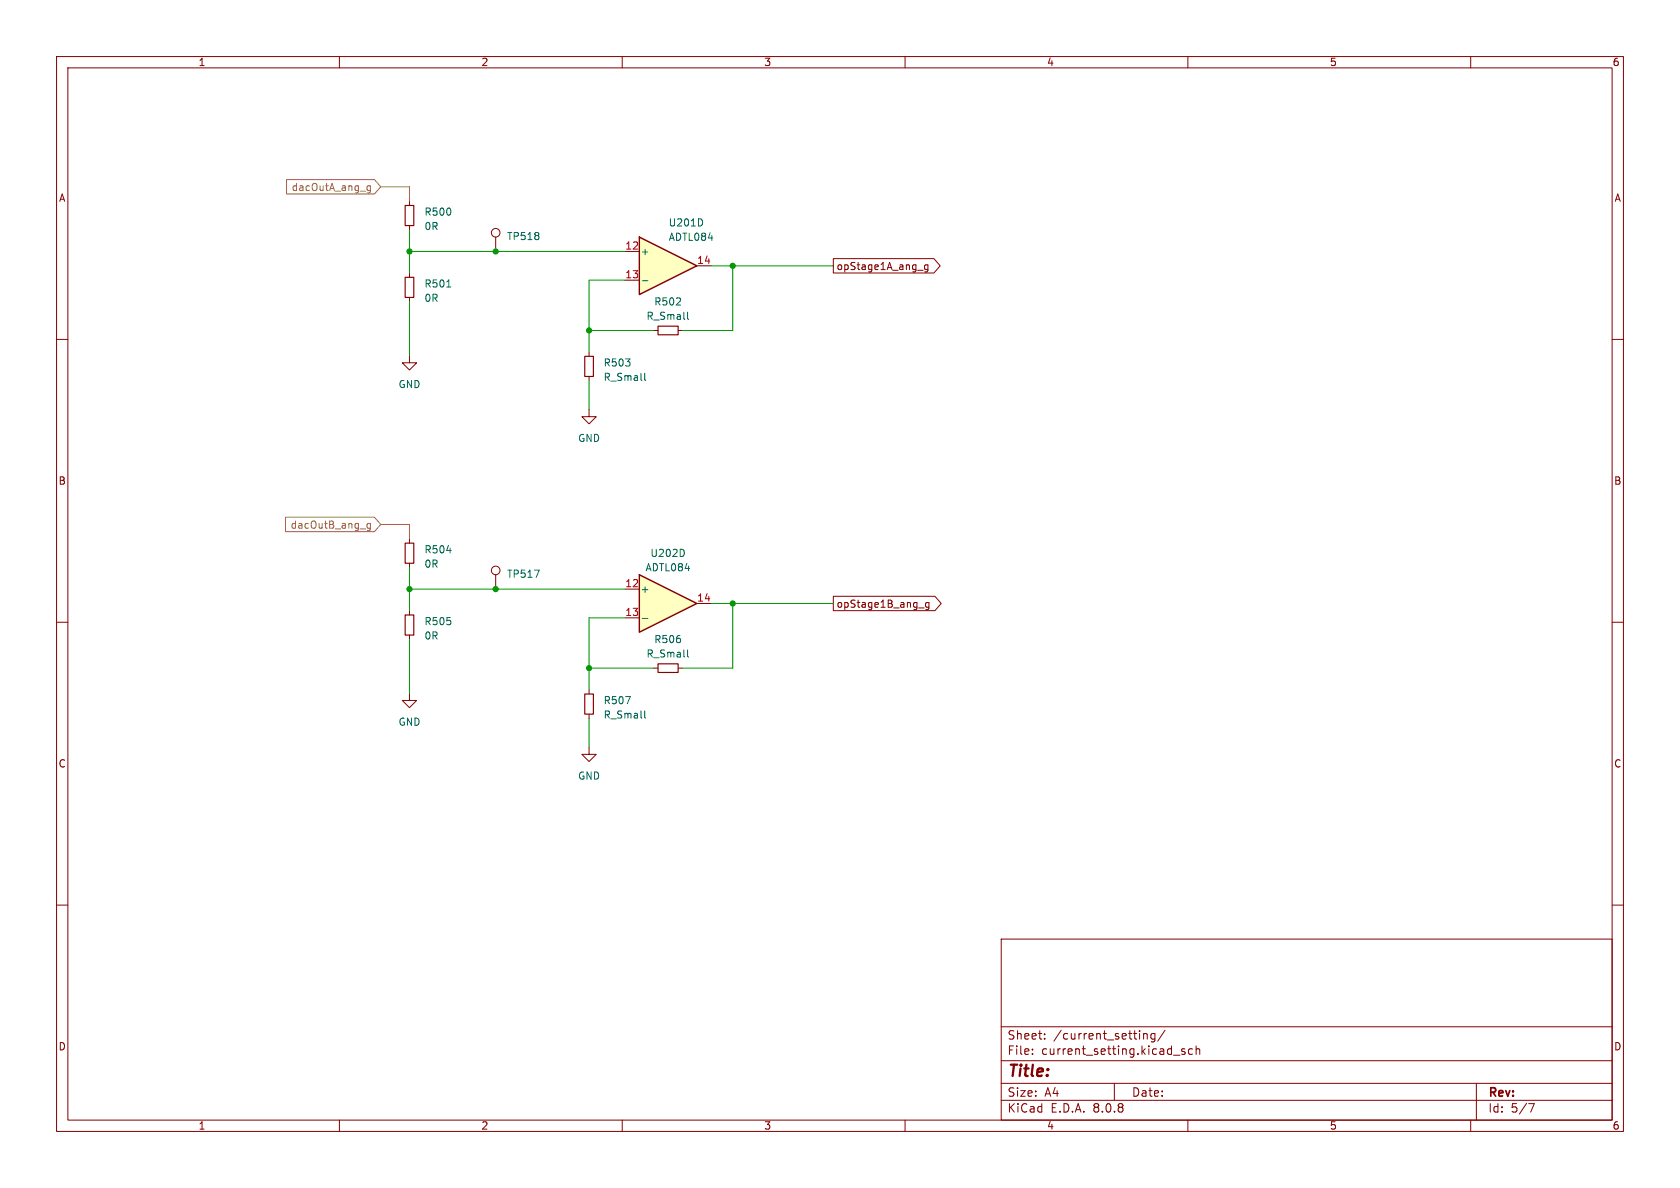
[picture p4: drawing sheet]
<svg xmlns="http://www.w3.org/2000/svg" width="297mm" height="210mm" viewBox="0 0 297 210" stroke-linecap="round" stroke-linejoin="round" font-family="sans-serif">
<g fill="none" stroke="#840000" stroke-width=".18">
<path d="M10 10h277v190h-277zM12 12h273v186h-273zM60 10v2M110 10v2M160 10v2M210 10v2M260 10v2M10 60h2M285 60h2M10 110h2M285 110h2M104.1 121.9v.8"/>
<path d="M104.1 126.2v.8M10 160h2M177 166h108v32h-108zM285 160h2M60 198v2M110 198v2M160 198v2M177 194.5h108M177 191.5h108M177 187.5h108M177 181.5h108M182.5 186.3v.1"/>
<path d="M182.5 185.5v.1M184.7 183.6v.1M184.7 182.8v.1M197 191.5v3M202.2 182.7v1M202.2 182.8l.2-.1 .3 .1 .1 .9M204.2 182.8l-.5-.1-.2 .3v.4l.1 .2h.6M204.2 182.7v1.2l-.3 .3-.4-.1M206 182.1l-1.3 2M207.5 186.5h1.1M209.5 185.5l-.4-.1-.2 .2 .1 .2 .5 .2v.3h-.6M210 198v2"/>
<path d="M210.8 185.5l-.4-.1-.3 .3v.4l.1 .2h.6M211.5 185.5l.2-.1 .3 .1 .1 .9M211.5 184.9v1.5M260 198v2M261 191.5v6.5M270.2 195.1h1l-.6 1.5"/>
</g>
<path d="M103.4 122.7h1.5v3.5h-1.5z" fill="none" stroke="#840000" stroke-width=".2"/>
<path d="M110.6 123.1h.8l-.5 1.3M114 125.7v1.1l.2 .1" fill="none" stroke="#006464" stroke-width=".18"/>
<path d="M113 101.6l10.2 5.1-10.2 5.1z" fill="#ffffc2"/>
<path d="M113 101.6l10.2 5.1-10.2 5.1z" fill="none" stroke="#840000" stroke-width=".25"/>
<path d="M104.1 62.2v.8M104.1 66.5v.8M110.5 104.1h2.5M110.5 109.2h2.5M123.2 106.7h2.5" fill="none" stroke="#840000" stroke-width=".18"/>
<path d="M114 66v1.1l.2 .2M120.9 97.4v.7M113.6 109.3h.9" fill="none" stroke="#006464" stroke-width=".18"/>
<path d="M103.4 63h1.5v3.5h-1.5z" fill="none" stroke="#840000" stroke-width=".2"/>
<path d="M113 41.9l10.2 5.1-10.2 5.1z" fill="#ffffc2"/>
<path d="M113 41.9l10.2 5.1-10.2 5.1z" fill="none" stroke="#840000" stroke-width=".25"/>
<g fill="none" stroke="#840000" stroke-width=".18">
<path d="M72.4 35.6v.7M72.4 39.9v.7M72.4 48.3v.7M72.4 52.6v.7M87.6 41.9v2.6M110.5 44.5h2.5M110.5 49.5h2.5M115.6 58.4h.7M119.9 58.4h.7M123.2 47h2.5M147.3 45.7h17.8l1.1 1.3-1.1 1.3h-17.8zM162.2 47.8h1"/>
<path d="M164 46.8v1l-.2 .3-.3-.1M164 46.9l-.3-.1-.3 .3 .2 .5h.4M72.4 62.9v1.2h1.3l-1.3 1.3-1.3-1.3h1.3M104.1 72.4v1.3h1.3l-1.3 1.2-1.2-1.2h1.2M72.4 95.3v.7M72.4 99.6v.7M72.4 108v.7M72.4 112.3v.7M87.6 101.6v2.5M115.6 118.1h.7M119.9 118.1h.7M147.3 105.4h18l1.1 1.3-1.1 1.3h-18z"/>
<path d="M162.4 107.5h1M164.2 106.5v1l-.2 .3-.3-.1M164.2 106.6l-.3-.1-.3 .2 .1 .6h.5M72.4 122.6v1.2h1.3l-1.3 1.3-1.3-1.3h1.3M104.1 132.1v1.3h1.3l-1.3 1.2-1.2-1.2h1.2"/>
<circle cx="87.6" cy="41.1" r=".76"/>
<circle cx="87.6" cy="100.8" r=".76"/>
</g>
<path d="M124.1 39v.6M79 50.7h.7M113.6 49.6h.9M121.6 55.2v1.1l.1 .2M79 97.3h.8M94.5 100.8h.8l-.5 1.3M121.6 114.9v1.1l.1 .1" fill="none" stroke="#006464" stroke-width=".18"/>
<path d="M71.6 36.3h1.6v3.6h-1.6zM71.6 49h1.6v3.6h-1.6zM116.3 57.7h3.6v1.5h-3.6zM71.6 96h1.6v3.6h-1.6zM71.6 108.7h1.6v3.6h-1.6zM116.3 117.3h3.6v1.6h-3.6z" fill="none" stroke="#840000" stroke-width=".2"/>
<path d="M50.7 31.7h15.5l1.1 1.3-1.1 1.3h-15.5zM65.5 32.8v1.1l-.3 .2h-.3M65.5 32.9l-.4-.1-.2 .3 .1 .5h.5M67.3 33h5.1v2.6M50.5 91.4h15.7l1.1 1.3-1.1 1.3h-15.7zM63.7 93.5h.9M65.5 92.5v1.1l-.3 .2-.3-.1M65.5 92.6l-.4-.1-.2 .3 .1 .5h.5M67.3 92.7h5.1v2.6" fill="none" stroke="#8a8038" stroke-width=".18"/>
<g fill="none" stroke="#009600" stroke-width=".18">
<path d="M72.4 44.5h38.1M72.4 40.6v7.7M72.4 53.3v9.6M104.1 58.4h11.5M110.5 49.5h-6.4v12.7M125.7 47h21.6M129.5 47v11.4h-8.9M104.1 67.3v5.1M72.4 104.1h38.1M72.4 100.3v7.7M72.4 113v9.6M104.1 118.1h11.5"/>
<path d="M110.5 109.2h-6.4v12.7M125.7 106.7h21.6M129.5 106.7v11.4h-8.9M104.1 127v5.1"/>
</g>
<g fill="#009600" stroke="#009600" stroke-width=".18">
<circle cx="129.5" cy="47" r=".46"/>
<circle cx="104.1" cy="118.1" r=".46"/>
<circle cx="129.5" cy="106.7" r=".46"/>
<circle cx="87.6" cy="104.1" r=".46"/>
<circle cx="87.6" cy="44.5" r=".46"/>
<circle cx="104.1" cy="58.4" r=".46"/>
<circle cx="72.4" cy="44.5" r=".46"/>
<circle cx="72.4" cy="104.1" r=".46"/>
</g>
<text font-size="2.8" fill="#840000" x="178" y="190.9">Title:</text>
<g font-size="2.1" fill="#840000">
<text x="178" y="184">Sheet:</text>
<text x="186.2" y="184">/current_setting/</text>
<text x="178" y="186.7">File:</text>
<text x="184.1" y="186.7">current_setting.kicad_sch</text>
<text x="178" y="196.9">KiCad</text>
<text x="178" y="194.1">Size:</text>
<text x="184.7" y="194.1">A4</text>
<text x="185.7" y="196.9">E.D.A.</text>
<text x="193.3" y="196.9">8.0.8</text>
<text x="200" y="194.1">Date:</text>
<text x="263" y="194.3">Rev:</text>
<text x="263" y="196.9">Id:</text>
<text x="267.1" y="196.9">5/7</text>
</g>
<g font-size="1.8" fill="#840000">
<text x="35" y="11.9">1</text>
<text x="85" y="11.9">2</text>
<text x="135" y="11.9">3</text>
<text x="185" y="11.9">4</text>
<text x="235" y="11.9">5</text>
<text x="285" y="11.9">6</text>
<text x="10.3" y="35.9">A</text>
<text x="285.3" y="35.9">A</text>
<text x="147.8" y="47.9">opStage1A_ang_g</text>
<text x="10.3" y="85.9">B</text>
<text x="285.3" y="85.9">B</text>
<text x="147.8" y="107.6">opStage1B_ang_g</text>
<text x="10.3" y="135.9">C</text>
<text x="285.3" y="135.9">C</text>
<text x="10.3" y="185.9">D</text>
<text x="285.3" y="185.9">D</text>
<text x="35" y="199.9">1</text>
<text x="85" y="199.9">2</text>
<text x="135" y="199.9">3</text>
<text x="185" y="199.9">4</text>
<text x="235" y="199.9">5</text>
<text x="285" y="199.9">6</text>
</g>
<g font-size="1.8" fill="#8a8038">
<text x="51.5" y="34">dacOutA_ang_g</text>
<text x="51.3" y="93.7">dacOutB_ang_g</text>
</g>
<g font-size="1.8" fill="#006464">
<text x="74.9" y="38.3">R500</text>
<text x="74.9" y="40.9">0R</text>
<text x="118.1" y="40.2">U201D</text>
<text x="89.5" y="42.6">TP518</text>
<text x="113.2" y="45.3">+</text>
<text x="118.1" y="42.8">ADTL084</text>
<text x="74.9" y="51">R501</text>
<text x="74.9" y="53.6">0R</text>
<text x="114.2" y="56.7">R_Small</text>
<text x="115.6" y="54.2">R502</text>
<text x="106.6" y="65">R503</text>
<text x="70.4" y="68.8">GND</text>
<text x="106.6" y="67.5">R_Small</text>
<text x="102.1" y="78.3">GND</text>
<text x="74.9" y="98">R504</text>
<text x="74.9" y="100.6">0R</text>
<text x="114" y="101.2">ADTL084</text>
<text x="114.9" y="98.7">U202D</text>
<text x="89.5" y="102.3">TP517</text>
<text x="113.2" y="105">+</text>
<text x="74.9" y="110.7">R505</text>
<text x="74.9" y="113.3">0R</text>
<text x="115.6" y="113.9">R506</text>
<text x="114.2" y="116.4">R_Small</text>
<text x="106.6" y="124.7">R507</text>
<text x="70.4" y="128.5">GND</text>
<text x="106.6" y="127.2">R_Small</text>
<text x="102.1" y="138">GND</text>
</g>
<g font-size="1.8" fill="#a90000">
<text x="110.4" y="44.2">12</text>
<text x="123.1" y="46.7">14</text>
<text x="110.4" y="49.3">13</text>
<text x="110.4" y="103.9">12</text>
<text x="123.1" y="106.4">14</text>
<text x="110.4" y="109">13</text>
</g>
</svg>
